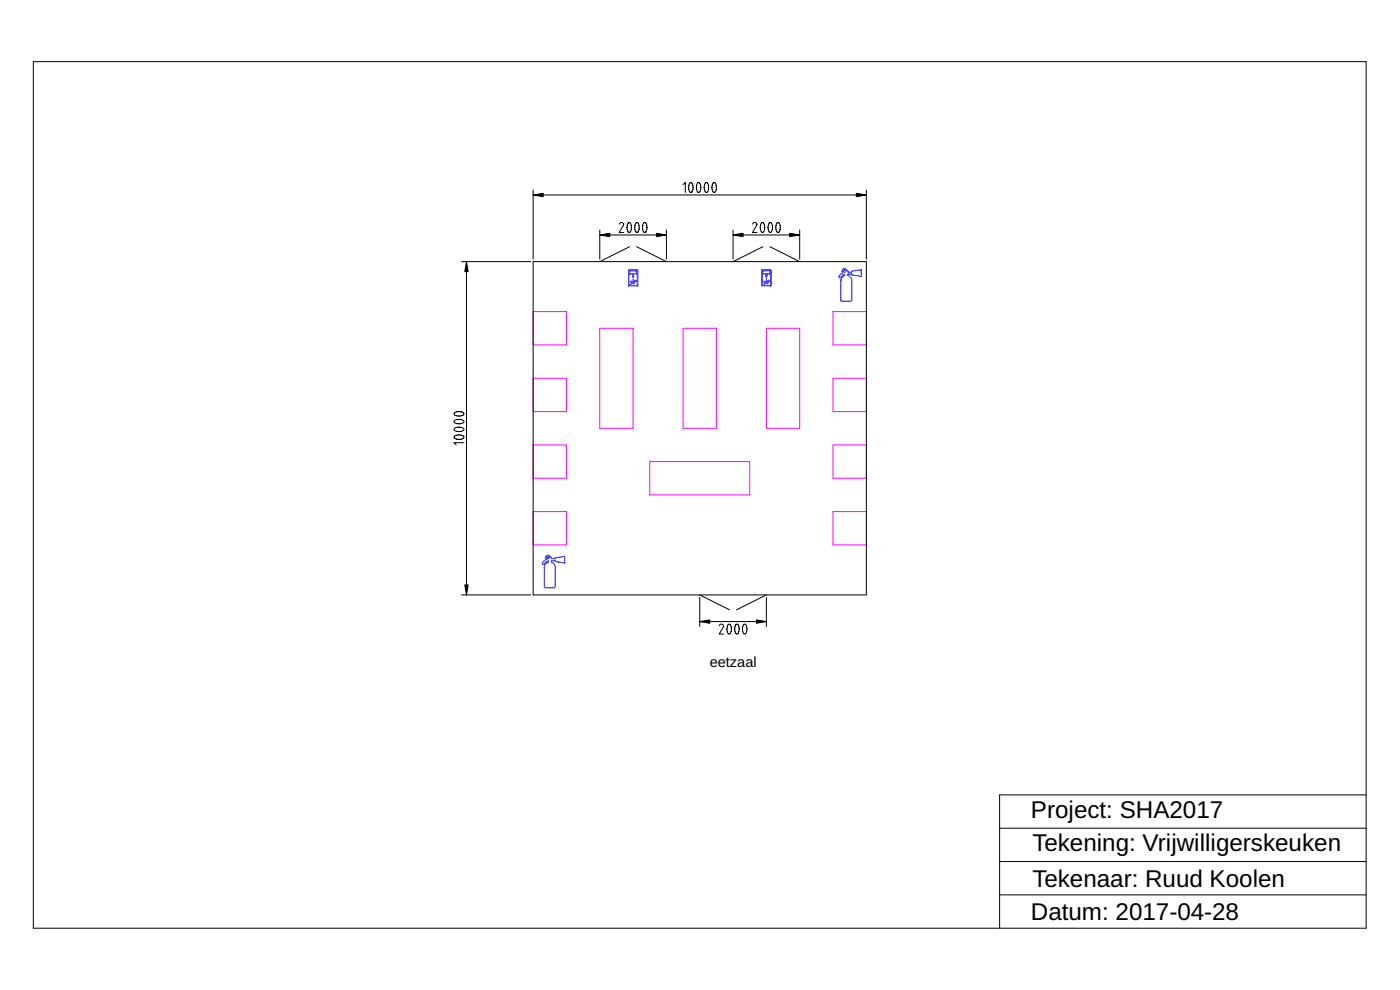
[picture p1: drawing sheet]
<svg xmlns="http://www.w3.org/2000/svg" width="420mm" height="297mm" viewBox="0 0 420 297" stroke-linecap="round" stroke-linejoin="round" font-family="sans-serif">
<g fill="none" stroke="#000" stroke-width=".3">
<path d="M10 18.5h400v260h-400zM160 57v20.8M160 58.5h100M205 55.4l.7-.7v3.1M207 57.6l.3 .2 .3-.2M207.6 57.6l.3-.7a2.16 2.16 0 0 0-.6-2.2l-.4 .4-.2 .7v1.1l.3 .7M209.4 57.6l.3 .2 .3-.2M210 57.6l.3-.7a2.16 2.16 0 0 0-.6-2.2l-.5 .4-.2 .7 .1 1.1 .3 .7M211.7 57.6l.3 .2 .3-.2M212.3 57.6l.3-.7a2.16 2.16 0 0 0-.6-2.2l-.4 .4-.2 .7v1.1l.3 .7M214 57.6l.3 .2 .3-.2M214.6 57.6l.3-.7a2.16 2.16 0 0 0-.6-2.2l-.4 .4-.2 .7v1.1l.3 .7"/>
<path d="M260 57v20.8M138.5 78.5h20.8M140 78.5v100M160 78.5h100v100h-100zM180 70.5h20M180 69v8.8M185.9 67.2a.65 .65 0 0 1 .7-.5 .65 .65 0 0 1 .5 .8l-1.3 2.2h1.4M188.5 66.9l.5-.1 .5 1-.1 1.4-.6 .5-.4-.3-.2-.7v-1.1zM188.9 74l-8.9 4.5M190.9 66.9l.4-.1 .5 1-.1 1.4-.5 .5-.5-.3-.2-.7 .1-1.1zM191.1 74l8.9 4.5M193.2 66.9l.5-.1 .4 1-.1 1.4-.5 .5-.4-.3-.2-.7v-1.1z"/>
<path d="M200 69v8.8M220 69v8.8M220 70.5h20M225.9 67.2a.65 .65 0 0 1 .7-.5 .65 .65 0 0 1 .5 .8l-1.3 2.2h1.4M228.5 66.9l.5-.1 .5 1-.1 1.4-.6 .5-.4-.3-.2-.7v-1.1zM228.9 74l-8.9 4.5M230.9 66.9l.4-.1 .5 1-.1 1.4-.5 .5-.5-.3-.2-.7 .1-1.1zM231.1 74l8.9 4.5M233.2 66.9l.5-.1 .4 1-.1 1.4-.5 .5-.4-.3-.2-.7v-1.1zM240 69v8.8M136.4 130.9l.7-.3 1.1-.1 .7 .2 .4 .5-.6 .5-1.4 .1-.9-.3-.2-.3zM136.4 128.5l.7-.3h1.1l.7 .2 .4 .4-.6 .6-1.4 .1-.9-.4-.2-.3z"/>
<path d="M136.4 126.2l.7-.3h1.1l.7 .2 .4 .4-.6 .5-1.4 .1-.9-.3-.2-.3zM136.4 123.9l.7-.3 1.1-.1 .7 .2 .4 .5-.6 .5-1.4 .1-.9-.3-.2-.3zM139.3 132.8h-3.1l.7 .7M138.5 178.5h20.8M210 178.5l8.9 4.5M210 179.3v8.7M230 178.5l-8.9 4.5M230 179.3v8.7M210 186.5h20M215.9 187.7a.65 .65 0 0 1 .7-.5 .65 .65 0 0 1 .5 .8l-1.3 2.3h1.4M218.5 190.1l.3 .2 .3-.2M219.1 190.1l.3-.7a2.16 2.16 0 0 0-.6-2.2l-.4 .4-.2 .7v1.1l.3 .7"/>
<path d="M220.9 190.1l.3 .2 .3-.2M221.5 190.1l.3-.7a2.16 2.16 0 0 0-.6-2.2l-.5 .4-.2 .7 .1 1.1 .3 .7M223.2 190.1l.3 .2 .3-.2M223.8 190.1l.3-.7a2.16 2.16 0 0 0-.6-2.2l-.4 .4-.2 .7v1.1l.3 .7M410 238.5h-110v40M300 258.5h110M300 248.5h110M300 268.5h110"/>
</g>
<g fill="none" stroke="#00f" stroke-width=".3">
<path d="M188.6 80.9h2.8v4.9h-2.8zM188.8 81.1h2.5v4.5h-2.5zM189 81.3h2v.9h-2zM189.1 84.4h.5l.2 .4M189.7 84.7l.5-.4 .3 .3-.6 .4zM189.8 84.9h-.5v.5M190 82.7v.8M190 82.4l.2 .4h-.4zM190 83.9v.4l.5 .2v.5l-.3 .2M228.6 80.9h2.8v4.9h-2.8zM228.8 81.1h2.5v4.5h-2.5zM229 81.3h2v.9h-2z"/>
<path d="M229.1 84.4h.5l.2 .4M229.7 84.7l.5-.4 .3 .3-.6 .4zM229.8 84.9h-.5v.5M230 82.7v.8M230 82.4l.2 .4h-.4zM230 83.9v.4l.5 .2v.5l-.3 .2M252.9 80.8l.8-.1 .4 .5h.4v.4h1.1v-.2l2.9-.5v2l-2.9-.4v-.3h-1.1v.4l.2 .1a1.67 1.67 0 0 1 .9 1.5v5.8l-.3 .4h-2.6l-.3-.2v-6a1.66 1.66 0 0 1 1.1-1.6v-.3l-.8 .4-.6 .6-.3-.1 .1-.6 1-.7-.2-.5zM163.9 166.8l.8-.1 .4 .5h.4v.4h1.1v-.2l2.9-.5v2l-2.9-.4v-.3h-1.1v.4l.2 .1a1.67 1.67 0 0 1 .9 1.5v5.8l-.3 .4h-2.6l-.3-.2v-6a1.66 1.66 0 0 1 1.1-1.6v-.3l-.8 .4-.6 .6-.3-.1 .1-.6 1-.7-.2-.5z"/>
<circle cx="190.7" cy="84.3" r=".23"/>
<circle cx="230.7" cy="84.3" r=".23"/>
<circle cx="253.4" cy="81.3" r=".33"/>
<circle cx="164.4" cy="167.3" r=".33"/>
</g>
<path d="M160 93.5h10v10h-10zM180 98.5h10v30h-10zM205 98.5h10v30h-10zM230 98.5h10v30h-10zM250 93.5h10v10h-10zM160 113.5h10v10h-10zM250 113.5h10v10h-10zM160 133.5h10v10h-10zM195 138.5h30v10h-30zM250 133.5h10v10h-10zM160 153.5h10v10h-10zM250 153.5h10v10h-10z" fill="none" stroke="#f0f" stroke-width=".3"/>
<path d="M160 58.5l3-.5v1zM257 58l3 .5-3 .5zM140 78.5l.5 3h-1zM180 70.5l3-.5v1zM197 70l3 .5-3 .5zM220 70.5l3-.5v1zM237 70l3 .5-3 .5zM139.5 175.5h1l-.5 3zM210 186.5l3-.5v1zM227 186l3 .5-3 .5z" fill="#000"/>
<path d="M160 58.5l3-.5v1zM257 58l3 .5-3 .5zM140 78.5l.5 3h-1zM180 70.5l3-.5v1zM197 70l3 .5-3 .5zM220 70.5l3-.5v1zM237 70l3 .5-3 .5zM139.5 175.5h1l-.5 3zM210 186.5l3-.5v1zM227 186l3 .5-3 .5z" fill="#000" stroke="#000" stroke-width=".3"/>
<g font-size="7.3">
<text x="309.4" y="245.4">Project: SHA2017</text>
<text x="309.8" y="255.4">Tekening: Vrijwilligerskeuken</text>
<text x="309.8" y="266.1">Tekenaar: Ruud Koolen</text>
<text x="309.4" y="276">Datum: 2017-04-28</text>
</g>
<text font-size="4.4" x="213" y="200.1">eetzaal</text>
</svg>
